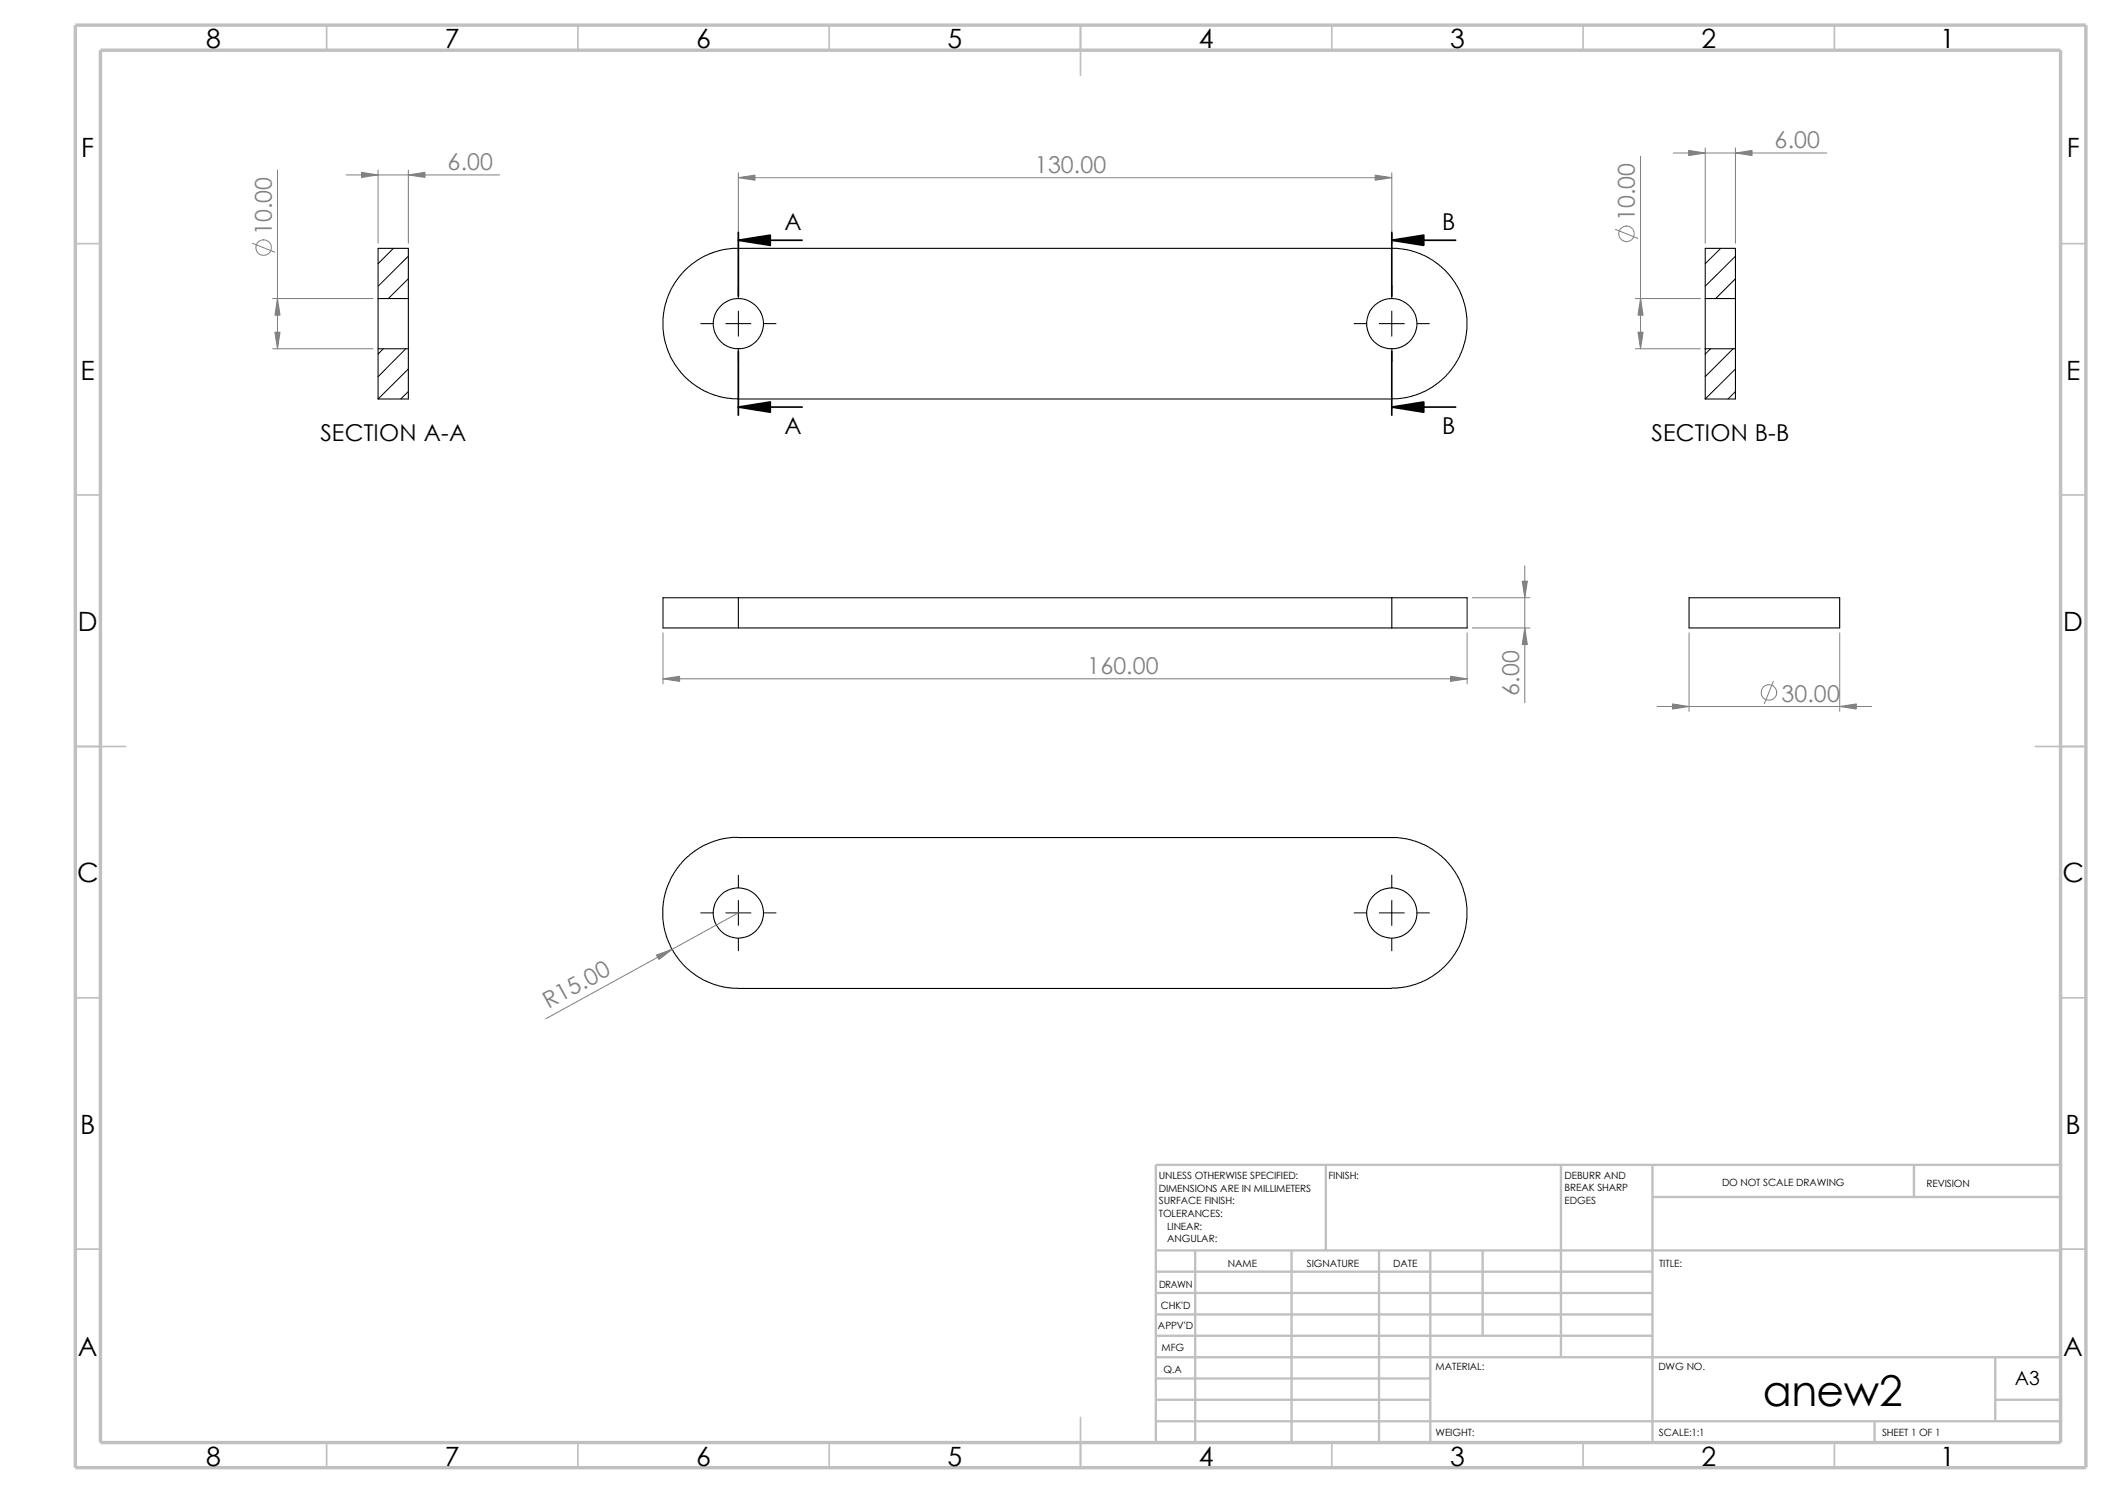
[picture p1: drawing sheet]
<svg xmlns="http://www.w3.org/2000/svg" width="420mm" height="297mm" viewBox="0 0 420 297" stroke-linecap="round" stroke-linejoin="round" font-family="sans-serif">
<g fill="none" stroke="#c0c0c0" stroke-width=".34">
<path d="M65 5v5M115 5v5M165 5v5M215 5v10M265 5v5M315 5v5M365 5v5M15 48.5h5M410 48.5h5M15 98.5h5M410 98.5h5M15 148.5h10"/>
<path d="M405 148.5h10M15 198.5h5M410 198.5h5M15 248.5h5M410 248.5h5M65 287v5M115 287v5M165 287v5M215 282v10M265 287v5M315 287v5M365 287v5"/>
</g>
<g fill="none" stroke="#c0c0c0" stroke-width=".47">
<path d="M263.8 231.7v17.1M310.6 231.7v38.3M328.8 231.7v55.3M328.8 238.1h81.2M380.8 231.7v6.4M410 231.7h-180v55.3M230 248.8h180M230 257.2h98.8M230 253h98.8M237.8 248.8v38.2M257 248.8v38.2M274.4 248.8v38.2"/>
<path d="M284.6 248.8v38.2M295 248.8v16.9M230 265.7h98.8M230 261.5h98.8M230 278.5h54.6M230 274.2h54.6M230 270h180M397 278.5h13M397 270v12.7M230 282.7h180M373 282.7v4.3"/>
</g>
<path d="M15 5h400v287h-400zM20 10h390v277h-390z" fill="none" stroke="#c0c0c0" stroke-width=".68" stroke-linecap="butt"/>
<g fill="none" stroke="#000" stroke-width=".21">
<path d="M75.2 59.4v10M75.2 59.4v-10h6v10M75.2 59.4h6M81.2 59.4v10M339.3 59.4v10M339.3 59.4v-10h6v10M339.3 59.4h6M345.3 59.4v10M75.2 69.4v10h6v-10M75.2 69.4h6M146.9 79.3l-2.8-.2-3-.9-2.2-1.2-2.4-1.8-1.5-1.6-1.7-2.8-.9-2.4-.5-2.9 .1-3 .6-2.9 1.2-2.6 1.7-2.4 2-1.9 2.5-1.6 2.9-1.2 2.9-.5h132.2l2.9 .5 2.4 .9 1.6 .9 2.6 2.1 2.1 2.5 .8 1.7 .9 2.4 .5 2.8v3l-.7 2.9-1.2 2.7-1.7 2.4-1.9 1.9-2.5 1.6-2.9 1.1-2.9 .5-131.1 .1M339.3 69.4v10h6v-10"/>
<path d="M339.3 69.4h6M146.9 118.9h-15v6h15M146.9 118.9v6M146.9 118.9h130M276.9 118.9v6M276.9 118.9h15v6h-15M336 118.9h30v6h-30zM146.9 124.9h130M146.9 166.6h131.1l1.8 .3 2.8 .8 2.3 1.2 1.8 1.3 1.9 2 1.6 2.5 .9 2.2 .7 2.8v3l-.5 2.9-.9 2.4-1.7 2.8-1.5 1.6-2.3 1.9-2.3 1.2-3 .8-2.7 .3M146.9 166.6l-2.8 .2-2.6 .8-2.5 1.2-2.2 1.6-1.5 1.6-1.6 2.3-1.1 2.6-.6 2.5-.1 3.3 .2 1.8 .7 2.5 1.6 2.9 1.8 2.3 2.3 1.9 2.5 1.3 2.4 .8 1.3 .3 2.2 .1h130"/>
<circle cx="146.9" cy="64.4" r="5"/>
<circle cx="276.9" cy="64.4" r="5"/>
<circle cx="146.9" cy="181.6" r="5"/>
<circle cx="276.9" cy="181.6" r="5"/>
</g>
<g fill="none" stroke="#000" stroke-width=".2">
<path d="M78.3 49.4l-3.1 3.1M81.2 51l-6 5.9M81.2 55.5l-3.9 3.9M146.9 56.9v2.5M276.9 56.9v2.5M342.3 49.4l-3 3.1M345.3 51l-6 5.9M345.3 55.5l-4 3.9M76.2 69.4l-1 1M80.7 69.4l-5.5 5.5M81.2 73.4l-6 6M81.2 77.9l-1.5 1.5"/>
<path d="M139.4 64.4h2.5M144.4 64.4h5M146.9 61.9v5M146.9 69.4v2.5M151.9 64.4h2.5M269.4 64.4h2.5M274.4 64.4h5M276.9 61.9v5M276.9 69.4v2.5M281.9 64.4h2.5M340.3 69.4l-1 1M344.8 69.4l-5.5 5.5"/>
<path d="M345.3 73.4l-6 6M345.3 77.9l-1.5 1.5M146.9 174.1v2.5M146.9 179.1v5M276.9 174.1v2.5M276.9 179.1v5M139.4 181.6h2.5M144.4 181.6h5M146.9 186.6v2.5M151.9 181.6h2.5M269.4 181.6h2.5M274.4 181.6h5"/>
<path d="M276.9 186.6v2.5M281.9 181.6h2.5"/>
</g>
<g fill="none" stroke="#808080" stroke-width=".2">
<path d="M55.2 33.8v35.6M68.9 34.8h30.5M75.2 33.8v14.6M81.2 33.8v14.6M146.9 34.4v14M146.9 35.3h130M276.9 34.4v14M326.4 31.1v38.3M332.9 30.4h30.5M339.3 29.4v19M345.3 29.4v19M50.2 48.4l4.5 1.8"/>
<path d="M54.2 59.4h20M321.4 45.6l4.4 1.8M325.4 59.4h12.9M54.2 69.4h20M325.4 69.4h12.9M292.9 118.9h11.5M303.4 112.6v27.2M131.9 125.9v10.2M131.9 135h160M291.9 125.9v10.2M292.9 124.9h11.5M336 125.9v15.6"/>
<path d="M352.8 135.6l-1.8 4.4M366 125.9v15.6M329.7 140.5h42.7M146.9 181.6l-38.3 21"/>
<circle cx="52.5" cy="49.3" r="1.56"/>
<circle cx="323.6" cy="46.5" r="1.56"/>
<circle cx="351.9" cy="137.8" r="1.56"/>
</g>
<g fill="#808080" stroke="#808080" stroke-width=".2">
<path d="M326.4 59.4l.5 3.3h-1z"/>
<path d="M325.9 66.1h1l-.5 3.3z"/>
<path d="M345.3 30.4l3.3-.5v1z"/>
<path d="M336 29.9l3.3 .5-3.3 .5z"/>
<path d="M273.6 34.8l3.3 .5-3.3 .6z"/>
<path d="M146.9 35.3l3.3-.5v1.1z"/>
<path d="M303.4 124.9l.5 3.3h-1z"/>
<path d="M302.9 115.6h1l-.5 3.3z"/>
<path d="M131.9 135l3.3-.5v1.1z"/>
<path d="M288.6 134.5l3.3 .5-3.3 .6z"/>
<path d="M130.6 190l3.1-1.2-2.6 2.1z"/>
<path d="M332.7 140l3.3 .5-3.3 .6z"/>
<path d="M366 140.5l3.3-.5v1.1z"/>
<path d="M55.2 59.4l.5 3.3h-1z"/>
<path d="M54.7 66.1h1l-.5 3.3z"/>
<path d="M81.2 34.8l3.3-.5v1z"/>
<path d="M71.9 34.3l3.3 .5-3.3 .5z"/>
</g>
<path d="M146.9 47.8l6.3-1v2zM276.9 47.8l6.4-1v2zM146.9 81l6.3-1v2zM276.9 81l6.4-1v2z" fill="#000" stroke="#000" stroke-width=".34"/>
<path d="M146.9 47.8h12.7M146.9 46.2v12.7M276.9 47.8h12.7M276.9 46.2v12.7M146.9 69.9v12.7M276.9 69.9v12.7M146.9 81h12.7M276.9 81h12.7" fill="none" stroke="#000" stroke-width=".34"/>
<text font-size="8.5" x="350.7" y="279.7">anew2</text>
<g font-size="5.3">
<text x="41" y="9.6">8</text>
<text x="88.5" y="9.6">7</text>
<text x="138.5" y="9.6">6</text>
<text x="188.5" y="9.6">5</text>
<text x="238.5" y="9.6">4</text>
<text x="288.5" y="9.6">3</text>
<text x="338.5" y="9.6">2</text>
<text x="386" y="9.6">1</text>
<text x="16.2" y="31.3">F</text>
<text x="411.2" y="31.3">F</text>
<text x="16" y="75.6">E</text>
<text x="411" y="75.6">E</text>
<text x="15.5" y="125.6">D</text>
<text x="410.5" y="125.6">D</text>
<text x="15.3" y="175.6">C</text>
<text x="410.3" y="175.6">C</text>
<text x="16" y="225.6">B</text>
<text x="411" y="225.6">B</text>
<text x="15.5" y="269.8">A</text>
<text x="410.5" y="269.8">A</text>
<text x="41" y="291.6">8</text>
<text x="88.5" y="291.6">7</text>
<text x="138.5" y="291.6">6</text>
<text x="188.5" y="291.6">5</text>
<text x="238.5" y="291.6">4</text>
<text x="288.5" y="291.6">3</text>
<text x="338.5" y="291.6">2</text>
<text x="386" y="291.6">1</text>
</g>
<g font-size="4.6" fill="#808080">
<text x="353.1" y="29.5">6.00</text>
<text x="89" y="33.9">6.00</text>
<text x="205.9" y="34.4">130.00</text>
<text x="54.1" y="46.8" transform="rotate(-90 54.1 46.8)">10.00</text>
<text x="325.3" y="44" transform="rotate(-90 325.3 44)">10.00</text>
<text x="216.3" y="134.1">160.00</text>
<text x="302.3" y="138.5" transform="rotate(-90 302.3 138.5)">6.00</text>
<text x="354.4" y="139.6">30.00</text>
<text x="109.1" y="200.8" transform="rotate(-29 109.1 200.8)">R15.00</text>
</g>
<g font-size="4.6">
<text x="156.1" y="45.8">A</text>
<text x="286.9" y="45.8">B</text>
<text x="63.8" y="87.8">SECTION A-A</text>
<text x="156.1" y="86.4">A</text>
<text x="286.9" y="86.4">B</text>
<text x="328.6" y="87.8">SECTION B-B</text>
</g>
<text font-size="3.9" x="400.9" y="275.5">A3</text>
<g font-size="2">
<text x="230.5" y="234.6">UNLESS OTHERWISE SPECIFIED:</text>
<text x="230.5" y="237.1">DIMENSIONS ARE IN MILLIMETERS</text>
<text x="230.5" y="239.6">SURFACE FINISH:</text>
<text x="264.3" y="234.6">FINISH:</text>
<text x="311.3" y="239.5">EDGES</text>
<text x="311.3" y="234.5">DEBURR AND</text>
<text x="311.3" y="237">BREAK SHARP</text>
<text x="342.6" y="236">DO NOT SCALE DRAWING</text>
<text x="383.3" y="236.2">REVISION</text>
<text x="230.5" y="242.1">TOLERANCES:</text>
<text x="232.2" y="244.6">LINEAR:</text>
<text x="232.2" y="247.1">ANGULAR:</text>
<text x="260" y="252">SIGNATURE</text>
<text x="277.2" y="252">DATE</text>
<text x="330.1" y="252">TITLE:</text>
<text x="230.6" y="256.2">DRAWN</text>
<text x="244.3" y="252.1">NAME</text>
<text x="230.9" y="260.4">CHK'D</text>
<text x="230.4" y="264.5">APPV'D</text>
<text x="231.1" y="268.8">MFG</text>
<text x="231.5" y="273.1">Q.A</text>
<text x="285.6" y="272.5">MATERIAL:</text>
<text x="329.9" y="272.5">DWG NO.</text>
<text x="285.6" y="285.6">WEIGHT:</text>
<text x="330" y="285.6">SCALE:1:1</text>
<text x="374.4" y="285.6">SHEET 1 OF 1</text>
</g>
</svg>
